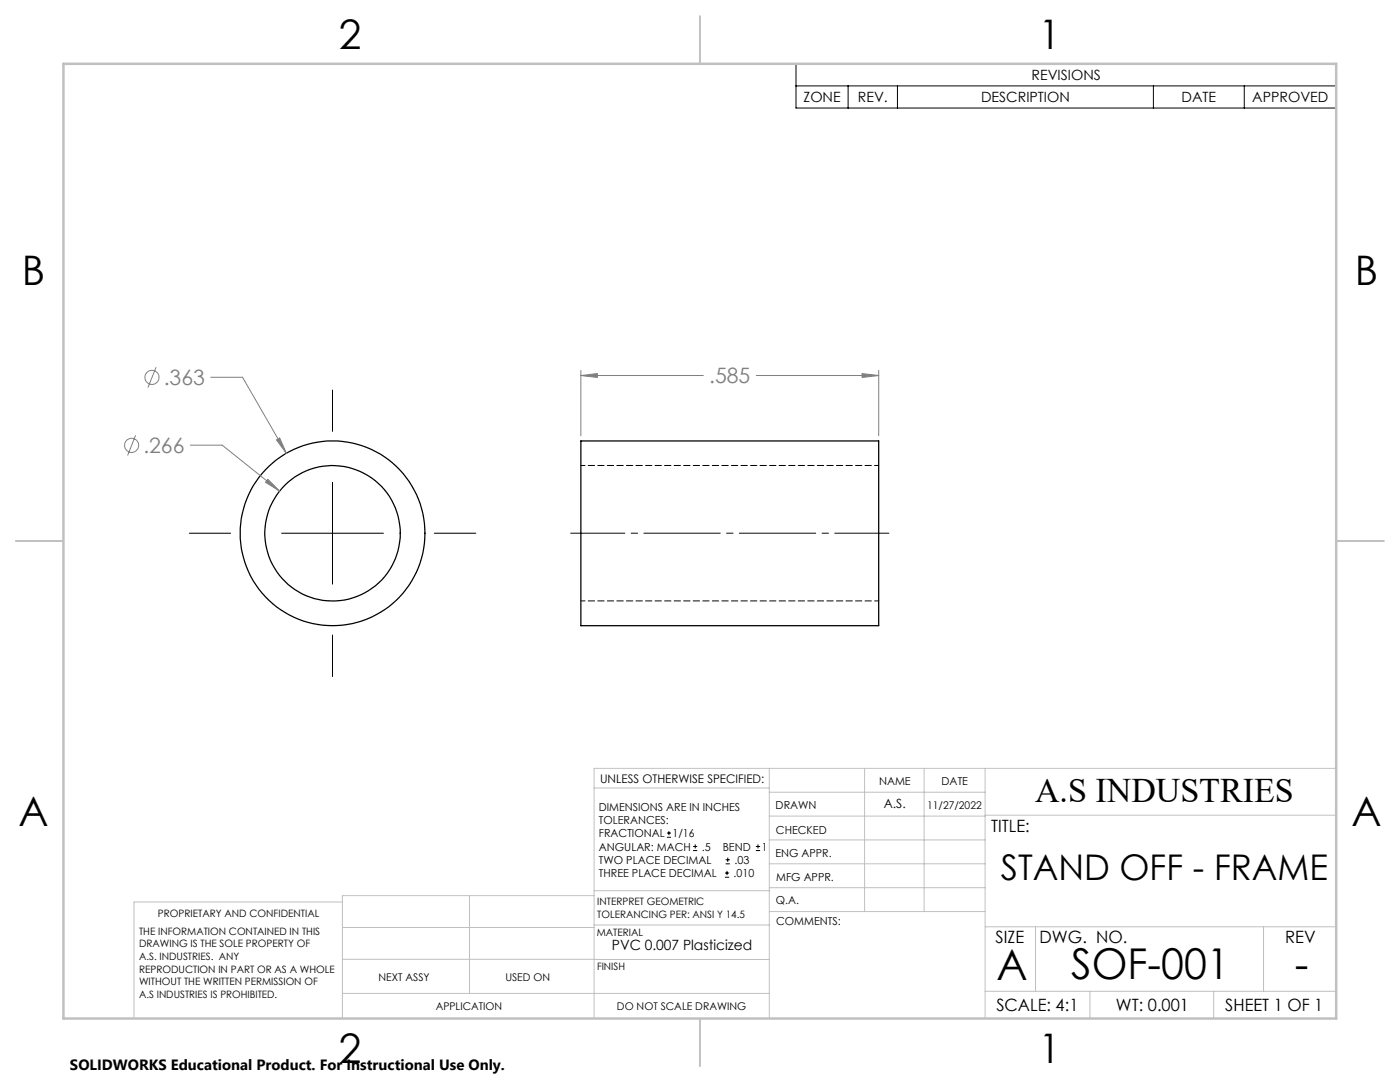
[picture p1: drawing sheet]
<svg xmlns="http://www.w3.org/2000/svg" width="279mm" height="216mm" viewBox="0 0 279 216" stroke-linecap="round" stroke-linejoin="round" font-family="sans-serif">
<g fill="none" stroke="#000" stroke-width=".25">
<path d="M115.9 88h59.5v36.8h-59.5z"/>
<circle cx="66.4" cy="106.4" r="13.5"/>
<circle cx="66.4" cy="106.4" r="18.4"/>
</g>
<path d="M175.4 92.9h-59.5M115.9 119.9h59.5" fill="none" stroke="#000" stroke-width=".2" stroke-dasharray="1.3 .6" stroke-dashoffset=".4"/>
<g fill="none" stroke="#808080" stroke-width=".2">
<path d="M31.2 73.3l-1.7 4M42.1 75.3h6.3l8.7 15.2M115.9 74.9l3.3-.4v.8zM115.9 73.9v13.1M115.9 74.9h24.5M150.9 74.9h24.5M172 74.5l3.4 .4-3.4 .4zM175.4 73.9v13.1M27.1 86.9l-1.6 4M38 88.8h6.3l11.5 9.2M53.4 95.6l2.4 2.4-2.8-1.8zM55.2 87.8l.6-.4 1.3 3.1z"/>
<circle cx="30.3" cy="75.3" r="1.41"/>
<circle cx="26.3" cy="88.9" r="1.41"/>
</g>
<g fill="none" stroke="#000" stroke-width=".2">
<path d="M158.9 12.7h107.8v8.9h-107.8zM158.9 17.1h107.8M169.3 17.1v4.5M179.1 17.1v4.5M230.2 17.1v4.5M248.3 17.1v4.5M66.4 77.8v8.3M66.4 96.2v20.4M37.8 106.4h8.2M56.2 106.4h20.3M86.7 106.4h8.3M66.4 126.7v8.3"/>
<path d="M133.1 167.1h.8M133.1 166.2h.8M133.5 165.8v.9M138.3 169.7h.8M138.3 168.9h.8M138.7 168.5v.8M144.7 175h.8M144.7 174.2h.8M144.8 172.4h.9M144.8 171.6h.9M145.1 173.8v.8M145.2 171.1v.9"/>
<path d="M150.8 169.7h.9M150.8 168.9h.9M151.3 168.5v.8"/>
</g>
<path d="M177.4 106.4h-63.5" fill="none" stroke="#000" stroke-width=".2" stroke-dasharray="15.2 1.3 1.3 1.3" stroke-dashoffset="4.4"/>
<g fill="none" stroke="#c0c0c0" stroke-width=".2">
<path d="M118.6 157.2h34.9M153.5 153.3v49.9M153.5 158.1h43.1M172.5 153.3v28.6M184.4 153.3v28.6M196.6 153.3v49.9M266.7 153.3h-148.1v49.9M68.3 180h-41.6v23.2M93.7 178.7v19.5M118.6 178.7h-50.3v24.5M118.6 177.7h35M153.5 167.6h43.1"/>
<path d="M153.5 162.8h43.1M153.5 172.4h43.1M153.5 177.1h43.1M196.6 162.7h70.1M68.3 198.2h85.2M68.3 191.4l85.2 .1M68.3 185.1h50.3M118.6 184.6h35M153.6 181.9h43M196.6 197.8h70.1M196.6 184.9h70.1M206.7 184.9v12.9"/>
<path d="M217.5 197.8v5.4M242.2 197.8v5.4M252.2 184.9v12.9"/>
</g>
<path d="M139.7 3.2v9.5M3.1 107.9h9.6M266.7 107.9h9.5M139.7 203.2v9.6" fill="none" stroke="#c0c0c0" stroke-width=".25"/>
<path d="M12.7 12.7h254v190.5h-254z" fill="none" stroke="#c0c0c0" stroke-width=".5"/>
<path d="M55.2 87.8l1.9 2.7-1.3-3.1zM53.4 95.6l-.4 .6 2.8 1.8zM172 74.5l3.4 .4-3.4 .4zM115.9 74.9l3.3-.4v.8z" fill="#808080"/>
<g font-size="8.5">
<text x="198.9" y="195.5">A</text>
<text x="213.8" y="195.4">SOF-001</text>
<text x="258.4" y="195.4">-</text>
</g>
<g font-size="8.1">
<text x="67.6" y="9.7">2</text>
<text x="207.3" y="9.7">1</text>
<text x="4.4" y="57">B</text>
<text x="270.4" y="57">B</text>
<text x="3.7" y="164.9">A</text>
<text x="269.7" y="164.9">A</text>
<text x="67.6" y="212.2">2</text>
<text x="207.3" y="212.2">1</text>
</g>
<text font-size="7.1" x="199.7" y="175.6">STAND OFF - FRAME</text>
<text font-size="6.9" x="206.6" y="160.1">A.S INDUSTRIES</text>
<g font-size="4.2" fill="#808080">
<text x="32.7" y="76.8">.363</text>
<text x="141.5" y="76.5">.585</text>
<text x="28.6" y="90.4">.266</text>
</g>
<g font-size="3.4">
<text x="197.8" y="166">TITLE:</text>
<text x="198.7" y="188.1">SIZE</text>
<text x="207.5" y="188.1">DWG. NO.</text>
<text x="256.5" y="188.2">REV</text>
<text x="198.8" y="201.7">SCALE: 4:1</text>
<text x="222.7" y="201.7">WT: 0.001</text>
<text x="244.5" y="201.7">SHEET 1 OF 1</text>
</g>
<text font-size="3" x="14" y="213.5">SOLIDWORKS Educational Product. For Instructional Use Only.</text>
<g font-size="2.8">
<text x="205.9" y="16">REVISIONS</text>
<text x="160.4" y="20.4">ZONE</text>
<text x="171.2" y="20.4">REV.</text>
<text x="195.8" y="20.4">DESCRIPTION</text>
<text x="235.8" y="20.4">DATE</text>
<text x="249.9" y="20.4">APPROVED</text>
<text x="122.1" y="189.5">PVC 0.007 Plasticized</text>
</g>
<text font-size="2.5" x="176.4" y="161.3">A.S.</text>
<text font-size="2.4" x="119.8" y="156.2">UNLESS OTHERWISE SPECIFIED:</text>
<g font-size="2.2">
<text x="119.5" y="161.8">DIMENSIONS ARE IN INCHES</text>
<text x="154.8" y="161.4">DRAWN</text>
<text x="175.4" y="156.6">NAME</text>
<text x="187.9" y="156.7">DATE</text>
<text x="119.5" y="164.4">TOLERANCES:</text>
<text x="119.5" y="167.1">FRACTIONAL</text>
<text x="134.2" y="167.1">1/16</text>
<text x="154.9" y="166.3">CHECKED</text>
<text x="119.5" y="172.4">TWO PLACE DECIMAL</text>
<text x="119.5" y="169.7">ANGULAR: MACH</text>
<text x="140.1" y="169.7">.5</text>
<text x="144.2" y="169.7">BEND</text>
<text x="146.6" y="172.4">.03</text>
<text x="152" y="169.7">1</text>
<text x="154.8" y="171">ENG APPR.</text>
<text x="119.5" y="175">THREE PLACE DECIMAL</text>
<text x="146.4" y="175">.010</text>
<text x="154.9" y="175.7">MFG APPR.</text>
<text x="154.9" y="180.4">Q.A.</text>
<text x="154.9" y="184.6">COMMENTS:</text>
</g>
<g font-size="2.1">
<text x="185" y="161.4">11/27/2022</text>
<text x="75.5" y="195.7">NEXT ASSY</text>
<text x="100.9" y="195.7">USED ON</text>
<text x="86.9" y="201.5">APPLICATION</text>
<text x="123.1" y="201.6">DO NOT SCALE DRAWING</text>
</g>
<g font-size="2">
<text x="31.5" y="182.9">PROPRIETARY AND CONFIDENTIAL</text>
<text x="119.2" y="180.6">INTERPRET GEOMETRIC</text>
<text x="119.2" y="183.1">TOLERANCING PER: ANSI Y 14.5</text>
<text x="27.8" y="186.5">THE INFORMATION CONTAINED IN THIS</text>
<text x="27.8" y="189">DRAWING IS THE SOLE PROPERTY OF</text>
<text x="27.8" y="191.6">A.S. INDUSTRIES. ANY</text>
<text x="119.1" y="186.7">MATERIAL</text>
<text x="27.8" y="194.1">REPRODUCTION IN PART OR AS A WHOLE</text>
<text x="27.8" y="196.6">WITHOUT THE WRITTEN PERMISSION OF</text>
<text x="119.1" y="193.5">FINISH</text>
<text x="27.8" y="199.1">A.S INDUSTRIES IS PROHIBITED.</text>
</g>
</svg>
